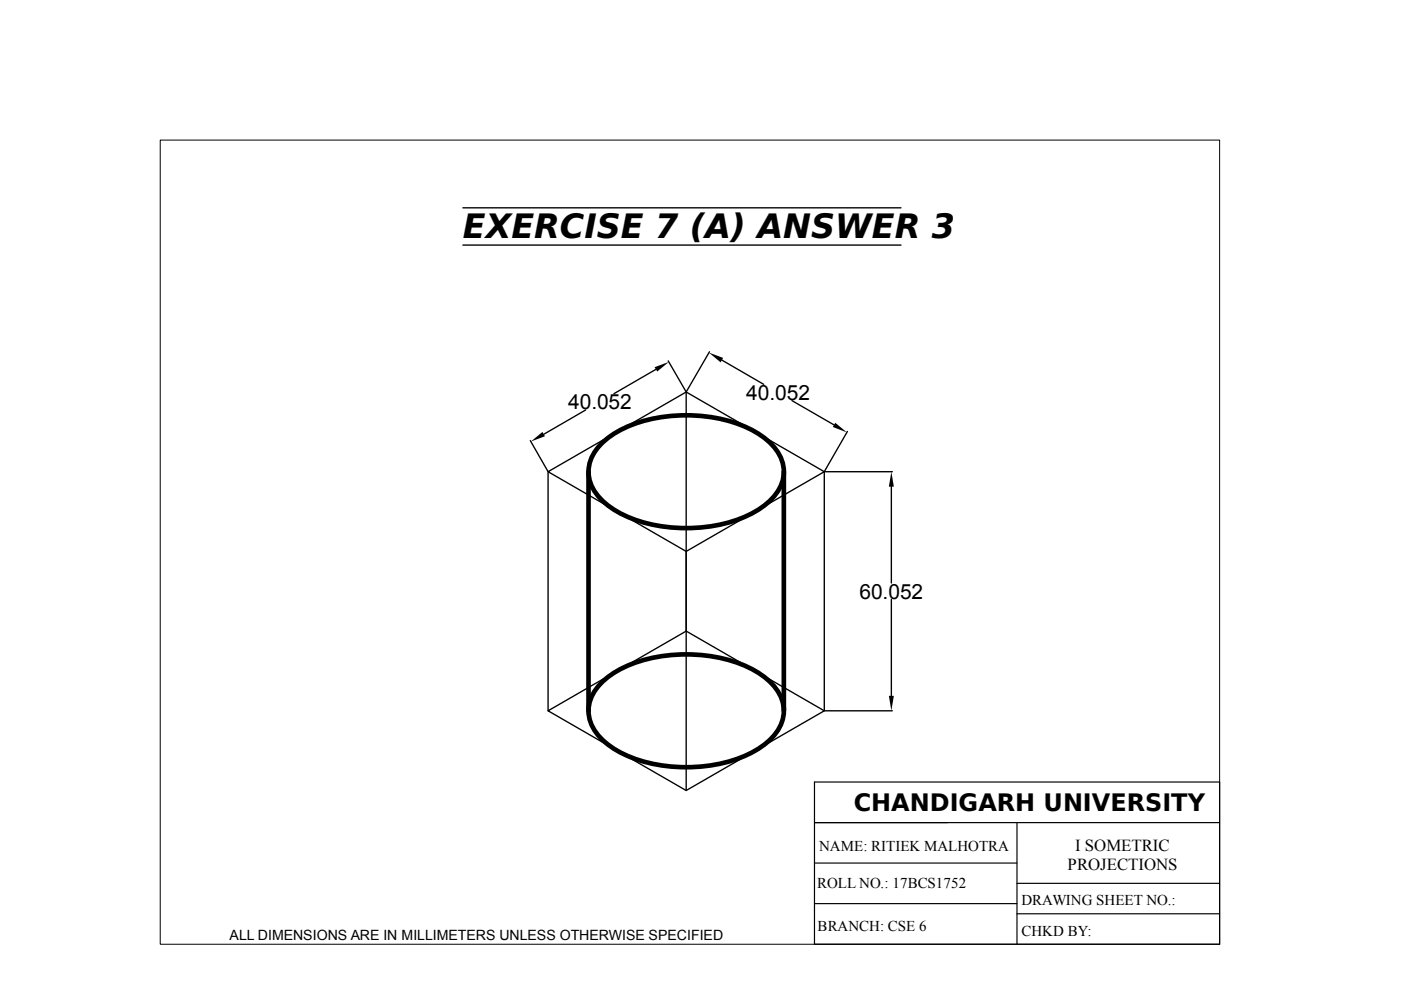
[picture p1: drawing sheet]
<svg xmlns="http://www.w3.org/2000/svg" width="297mm" height="210mm" viewBox="0 0 297 210" stroke-linecap="round" stroke-linejoin="round" font-family="sans-serif">
<g fill="none" stroke="#000" stroke-width=".29">
<path d="M98.1 52h92.9M98.1 44.1h92.9M139.1 78.3l-8.9 5.2M141.7 76.5l3.8 6.5M150.4 74.6l-4.9 8.4M153 76.3l8.9 5.2M112.4 93.4l3.8 6.5M124.2 86.9l-8.9 5.2M145.5 83.1v84.5M167.9 84.9l8.9 5.2M179.7 91.5l-4.9 8.4M116.2 100l29.3-16.9 29.3 16.9-29.3 16.9z"/>
<path d="M116.2 100v50.7M174.8 100v50.7M174.8 100h14.4M189 103.2v20.4M189 127.1v20.4M116.2 150.7l29.3-16.9 29.3 16.9-29.3 16.9zM174.8 150.7h14.4"/>
</g>
<path d="M127.9 93.7a25.5 25.5 0 0 1 15.6-5.6 29.2 29.2 0 0 1 18.5 4.7 8.6 8.6 0 0 1 3.8 9.5 13.4 13.4 0 0 1-7.8 7.2 33 33 0 0 1-26.5-.7 11.5 11.5 0 0 1-6.6-7.6 8.2 8.2 0 0 1 3-7.5zM124.8 100v50.7M166.2 100v50.7M127.9 144.4a25.5 25.5 0 0 1 15.6-5.6 29.2 29.2 0 0 1 18.5 4.7 8.6 8.6 0 0 1 3.8 9.5 13.4 13.4 0 0 1-7.8 7.2 33 33 0 0 1-26.5-.7 11.5 11.5 0 0 1-6.6-7.6 8.2 8.2 0 0 1 3-7.5z" fill="none" stroke="#000" stroke-width=".99"/>
<path d="M138.8 77.9l3-1.2-2.5 2.1zM150.3 74.8l3 1.1-.5 .9zM112.5 93.6l2.5-2 .5 .9zM177.1 89.6l2.5 2.1-3-1.2zM189 100l.5 3.2h-1zM188.5 147.5h1l-.5 3.2z" fill="#000"/>
<path d="M34 29.7h224.6v170.5h-224.6z" fill="none" stroke="#000" stroke-width=".21"/>
<path d="M172.7 174.4h85.9M172.7 165.8h85.9v34.4h-85.9zM215.6 174.4v25.8M172.7 191.6h42.9M172.7 183h42.9M215.6 187.3h43M215.6 193.7h43" fill="none" stroke="#000" stroke-width=".25"/>
<text font-size="7.1" x="98.1" y="50.5">EXERCISE 7 (A) ANSWER 3</text>
<text font-size="5.1" x="181" y="172">CHANDIGARH UNIVERSITY</text>
<g font-size="4.4">
<text x="120.5" y="86.7">40.052</text>
<text x="158.2" y="84.8">40.052</text>
<text x="182.2" y="126.9">60.052</text>
</g>
<g font-size="3.6">
<text x="226.3" y="184.5">PROJECTIONS</text>
<text x="227.9" y="180.4">I SOMETRIC</text>
</g>
<g font-size="3.2">
<text x="173.7" y="180.5">NAME: RITIEK MALHOTRA</text>
<text x="173.2" y="188.3">ROLL NO.: 17BCS1752</text>
<text x="216.6" y="192">DRAWING SHEET NO.:</text>
<text x="173.4" y="197.5">BRANCH: CSE 6</text>
<text x="216.6" y="198.4">CHKD BY:</text>
</g>
<text font-size="3" x="48.7" y="199.3">ALL DIMENSIONS ARE IN MILLIMETERS UNLESS OTHERWISE SPECIFIED</text>
</svg>
